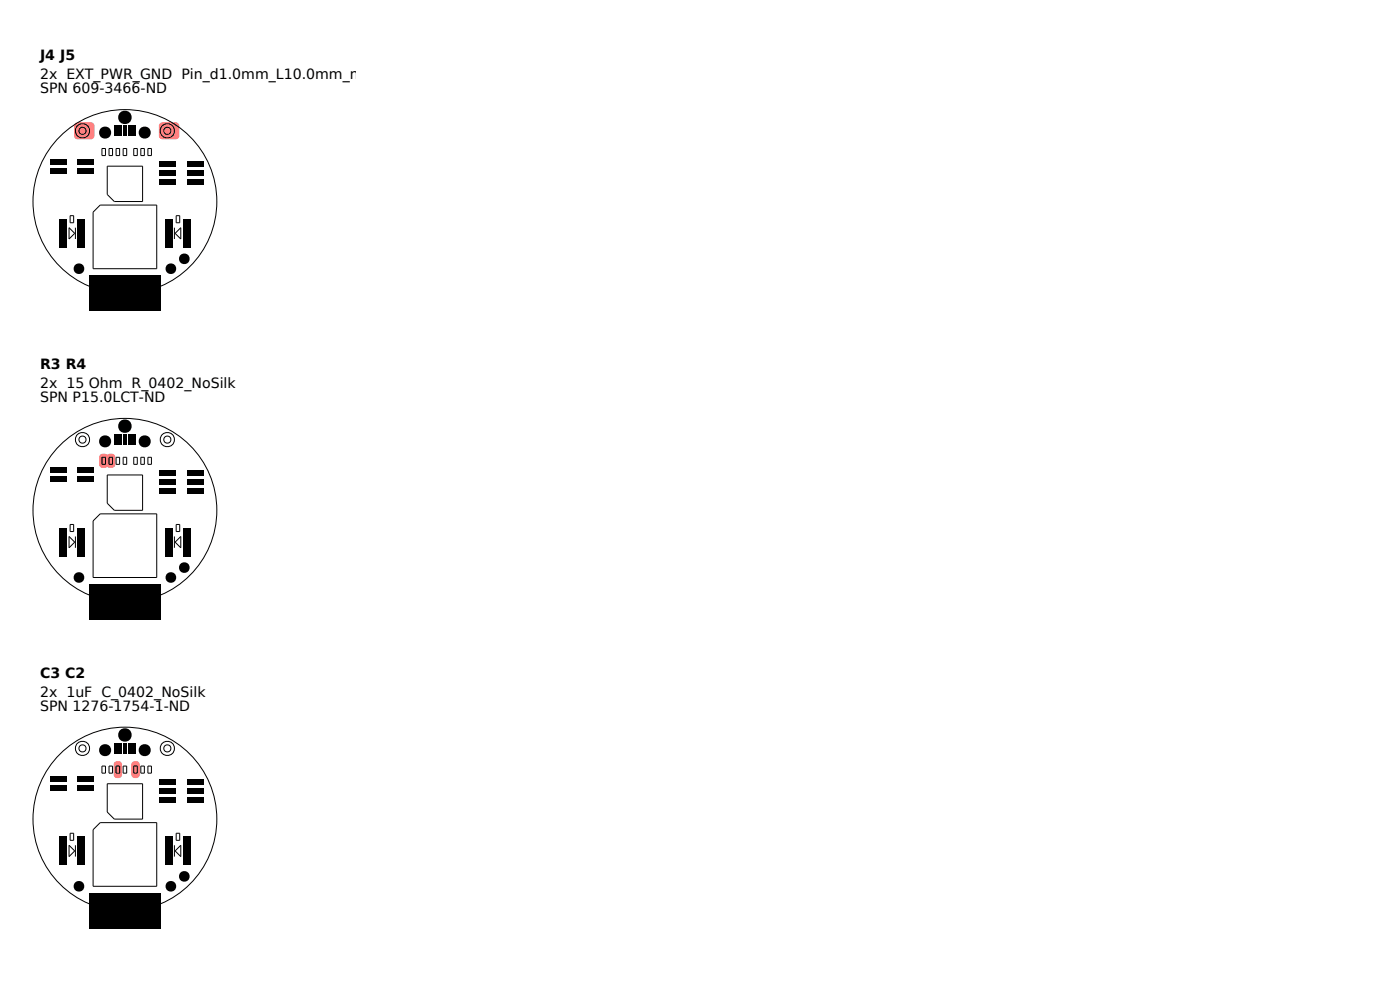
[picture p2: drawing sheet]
<svg xmlns="http://www.w3.org/2000/svg" width="297mm" height="210mm" viewBox="0 0 297 210" stroke-linecap="round" stroke-linejoin="round" font-family="sans-serif">
<g fill="#ff8080">
<path d="M33.9 26.2l.6-.2h2.8a.75 .75 0 0 1 .8 .7v2.1a.75 .75 0 0 1-.8 .8h-2.8a.75 .75 0 0 1-.8-.8v-2.1z"/>
<path d="M15.9 26.2l.6-.2h2.8a.75 .75 0 0 1 .8 .7v2.1a.75 .75 0 0 1-.8 .8h-2.8a.75 .75 0 0 1-.8-.8v-2.1z"/>
</g>
<g fill="none" stroke="#000" stroke-width=".21">
<path d="M21.6 31.5h.8v1.5h-.8zM22.8 35.3h7.5v7.5h-6l-1.5-1.5zM23.1 31.5h.8v1.5h-.8zM24.6 31.5h.8v1.5h-.8zM26.1 31.5h.8v1.5h-.8zM28.4 31.5h.7v1.5h-.7zM29.9 31.5h.7v1.5h-.7zM31.4 31.5h.7v1.5h-.7zM14.7 48.3l1.2 1.2-1.2 1.2zM14.9 45.8h.7v1.5h-.7zM16 48.3v2.4M21.3 43.5h12v13.5h-13.5v-12z"/>
<path d="M37 48.3v2.4M37.2 49.5l1.2-1.2v2.4zM37.4 45.8h.7v1.5h-.7z"/>
<circle cx="17.5" cy="27.7" r="1.51"/>
<circle cx="17.5" cy="27.8" r=".76"/>
<circle cx="35.5" cy="27.7" r="1.51"/>
<circle cx="35.5" cy="27.8" r=".76"/>
<circle cx="26.5" cy="42.8" r="19.5"/>
</g>
<g fill="#000">
<path d="M10.5 33.7h3.6v1.2h-3.6zM10.5 35.6h3.6v1.2h-3.6zM16.4 33.7h3.6v1.2h-3.6zM16.4 35.6h3.6v1.2h-3.6zM24.2 26.6h.7v2.3h-.7zM25.2 26.6h.7v2.3h-.7zM26.2 26.6h.6v2.3h-.6zM27.1 26.6h.7v2.3h-.7zM28.1 26.6h.7v2.3h-.7zM33.8 34.3h3.6v1.1h-3.6zM33.8 36.2h3.6v1.1h-3.6zM33.8 38.1h3.6v1.1h-3.6z"/>
<path d="M39.6 34.3h3.6v1.1h-3.6zM39.6 36.2h3.6v1.1h-3.6zM39.6 38.1h3.6v1.1h-3.6zM12.6 46.5h1.5v6h-1.5zM16.4 46.5h1.5v6h-1.5zM18.9 58.5h7.5v7.5h-7.5zM26.7 58.5h7.5v7.5h-7.5zM35.1 46.5h1.5v6h-1.5zM38.9 46.5h1.5v6h-1.5z"/>
<circle cx="22.3" cy="28.1" r="1.29"/>
<circle cx="26.5" cy="24.9" r="1.44"/>
<circle cx="30.7" cy="28.1" r="1.29"/>
<circle cx="16.7" cy="57" r="1.13"/>
<circle cx="36.2" cy="57" r="1.13"/>
<circle cx="39.1" cy="54.9" r="1.13"/>
</g>
<g fill="#ff8080">
<path d="M22.7 96.5l.6-.2a.9 .9 0 0 1 1.2 .7v1.5a1 1 0 0 1-1 .8 1 1 0 0 1-1-.8v-1.5z"/>
<path d="M21.2 96.5l.6-.2a.9 .9 0 0 1 1.2 .7v1.5a1 1 0 0 1-1 .8 1 1 0 0 1-1-.8v-1.5z"/>
</g>
<g fill="none" stroke="#000" stroke-width=".21">
<path d="M21.6 97h.8v1.5h-.8zM23.1 97h.8v1.5h-.8zM24.6 97h.8v1.5h-.8zM26.1 97h.8v1.5h-.8zM28.4 97h.7v1.5h-.7zM29.9 97h.7v1.5h-.7zM31.4 97h.7v1.5h-.7zM14.7 113.8l1.2 1.2-1.2 1.2zM14.9 111.3h.7v1.5h-.7zM16 113.8v2.4M19.8 110.5l1.5-1.5h12v13.5h-13.5zM22.8 100.8h7.5v7.5h-6l-1.5-1.5z"/>
<path d="M37 113.8v2.4M37.2 115l1.2-1.2v2.4zM37.4 111.3h.7v1.5h-.7z"/>
<circle cx="17.5" cy="93.3" r="1.51"/>
<circle cx="17.5" cy="93.3" r=".76"/>
<circle cx="35.5" cy="93.3" r="1.51"/>
<circle cx="35.5" cy="93.3" r=".76"/>
<circle cx="26.5" cy="108.3" r="19.5"/>
</g>
<g fill="#000">
<path d="M10.5 99.2h3.6v1.2h-3.6zM16.4 99.2h3.6v1.2h-3.6zM24.2 92.1h.7v2.3h-.7zM25.2 92.1h.7v2.3h-.7zM26.2 92.1h.6v2.3h-.6zM27.1 92.1h.7v2.3h-.7zM28.1 92.1h.7v2.3h-.7zM33.8 99.8h3.6v1.1h-3.6zM39.6 99.8h3.6v1.1h-3.6zM10.5 101.1h3.6v1.2h-3.6zM12.6 112h1.5v6h-1.5zM16.4 101.1h3.6v1.2h-3.6z"/>
<path d="M16.4 112h1.5v6h-1.5zM33.8 101.7h3.6v1.1h-3.6zM33.8 103.6h3.6v1.1h-3.6zM35.1 112h1.5v6h-1.5zM38.9 112h1.5v6h-1.5zM39.6 101.7h3.6v1.1h-3.6zM39.6 103.6h3.6v1.1h-3.6zM18.9 124h7.5v7.5h-7.5zM26.7 124h7.5v7.5h-7.5z"/>
<circle cx="22.3" cy="93.6" r="1.29"/>
<circle cx="26.5" cy="90.4" r="1.44"/>
<circle cx="30.7" cy="93.6" r="1.29"/>
<circle cx="16.7" cy="122.5" r="1.13"/>
<circle cx="36.2" cy="122.5" r="1.13"/>
<circle cx="39.1" cy="120.4" r="1.13"/>
</g>
<g fill="#ff8080">
<path d="M24.3 161.7l.6-.2a.83 .83 0 0 1 1 .7v2.1a.91 .91 0 0 1-.9 .8 .91 .91 0 0 1-.9-.8v-2.1z"/>
<path d="M28.1 161.7l.5-.2a.83 .83 0 0 1 1.1 .7v2.1a.91 .91 0 0 1-.9 .8 .91 .91 0 0 1-.9-.8v-2.1z"/>
</g>
<g fill="none" stroke="#000" stroke-width=".21">
<path d="M14.7 179.3l1.2 1.2-1.2 1.2zM14.9 176.8h.7v1.5h-.7zM16 179.3v2.4M21.3 174.5h12v13.5h-13.5v-12zM21.6 162.5h.8v1.5h-.8zM22.8 166.3h7.5v7.5h-6l-1.5-1.5zM23.1 162.5h.8v1.5h-.8zM24.6 162.5h.8v1.5h-.8zM26.1 162.5h.8v1.5h-.8zM28.4 162.5h.7v1.5h-.7zM29.9 162.5h.7v1.5h-.7zM31.4 162.5h.7v1.5h-.7z"/>
<path d="M37 179.3v2.4M37.4 176.8h.7v1.5h-.7zM37.2 180.5l1.2-1.2v2.4z"/>
<circle cx="17.5" cy="158.8" r="1.51"/>
<circle cx="17.5" cy="158.8" r=".76"/>
<circle cx="35.5" cy="158.8" r="1.51"/>
<circle cx="35.5" cy="158.8" r=".76"/>
<circle cx="26.5" cy="173.8" r="19.5"/>
</g>
<g fill="#000">
<path d="M24.2 157.6h.7v2.3h-.7zM25.2 157.6h.7v2.3h-.7zM26.2 157.6h.6v2.3h-.6zM27.1 157.6h.7v2.3h-.7zM28.1 157.6h.7v2.3h-.7zM10.5 164.7h3.6v1.2h-3.6zM10.5 166.7h3.6v1.1h-3.6zM12.6 177.5h1.5v6h-1.5zM16.4 164.7h3.6v1.2h-3.6zM16.4 166.7h3.6v1.1h-3.6zM16.4 177.5h1.5v6h-1.5zM33.8 165.3h3.6v1.1h-3.6z"/>
<path d="M33.8 167.2h3.6v1.1h-3.6zM33.8 169.1h3.6v1.1h-3.6zM35.1 177.5h1.5v6h-1.5zM38.9 177.5h1.5v6h-1.5zM39.6 165.3h3.6v1.1h-3.6zM39.6 167.2h3.6v1.1h-3.6zM39.6 169.1h3.6v1.1h-3.6zM18.9 189.5h7.5v7.5h-7.5zM26.7 189.5h7.5v7.5h-7.5z"/>
<circle cx="22.3" cy="159.2" r="1.29"/>
<circle cx="26.5" cy="155.9" r="1.44"/>
<circle cx="30.7" cy="159.2" r="1.29"/>
<circle cx="16.7" cy="188" r="1.13"/>
<circle cx="36.2" cy="188" r="1.13"/>
<circle cx="39.1" cy="185.9" r="1.13"/>
</g>
<g font-size="3">
<text x="8.5" y="12.8">J4 J5</text>
<text x="8.5" y="16.8">2x EXT_PWR_GND Pin_d1.0mm_L10.0mm_noSilk</text>
<text x="8.5" y="19.8">SPN 609-3466-ND</text>
<text x="8.5" y="78.3">R3 R4</text>
<text x="8.5" y="82.3">2x 15 Ohm R_0402_NoSilk</text>
<text x="8.5" y="85.3">SPN P15.0LCT-ND</text>
<text x="8.5" y="143.8">C3 C2</text>
<text x="8.5" y="147.8">2x 1uF C_0402_NoSilk</text>
<text x="8.5" y="150.8">SPN 1276-1754-1-ND</text>
</g>
</svg>
